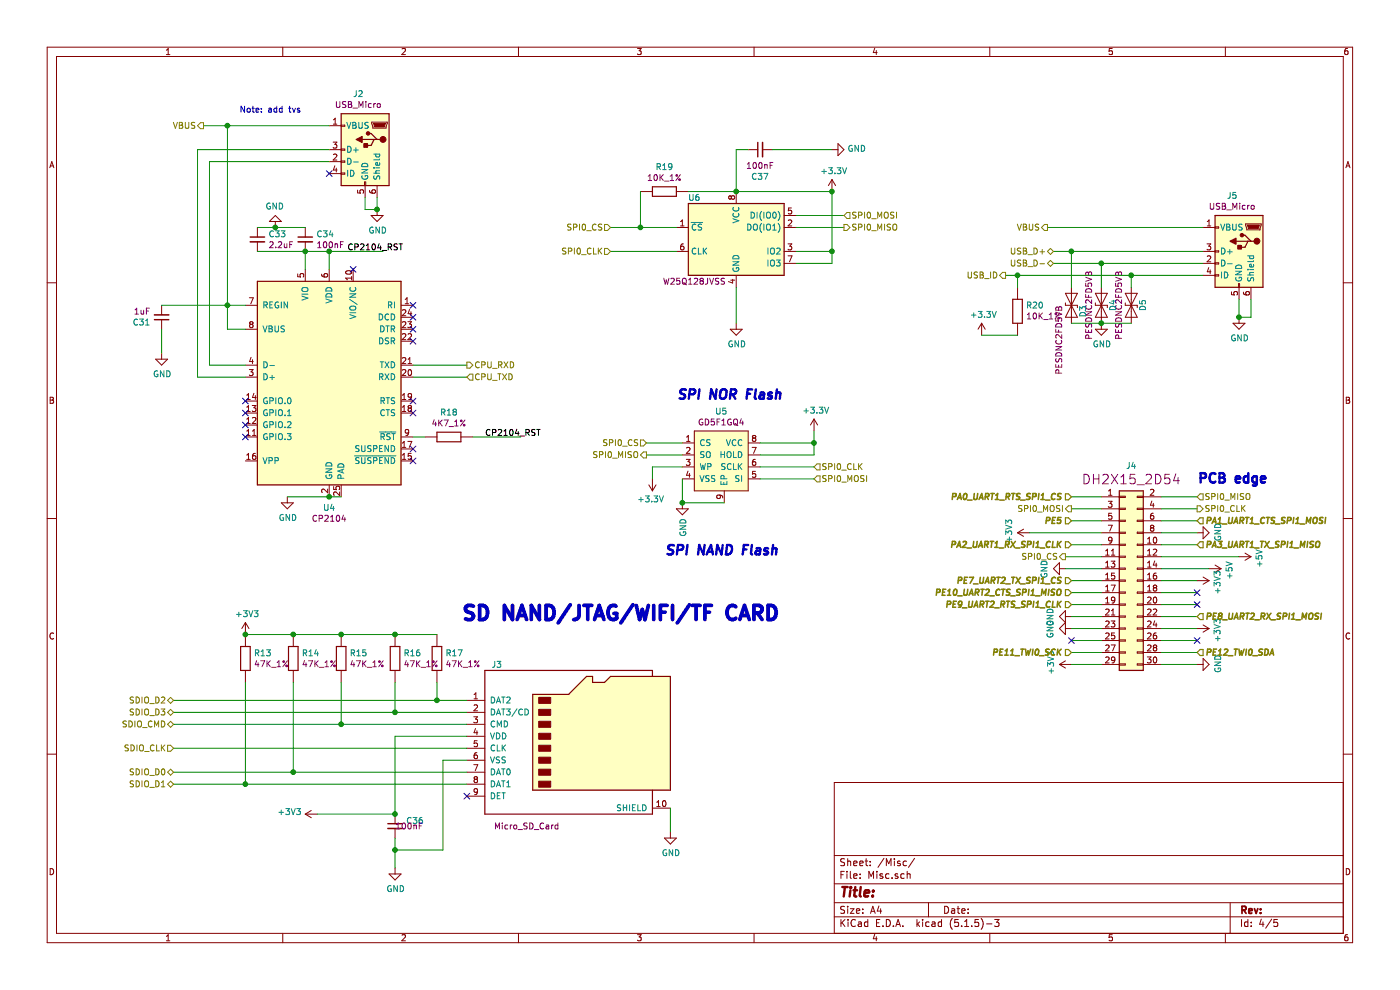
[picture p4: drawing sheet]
EESchema Schematic File Version 4
EELAYER 30 0
EELAYER END
$Descr A4 11693 8268
encoding utf-8
Sheet 4 5
Title ""
Date ""
Rev ""
Comp ""
Comment1 ""
Comment2 ""
Comment3 ""
Comment4 ""
$EndDescr
$Comp
L 0WJQ:10.0002_USB_Micro J2
U 1 1
P 3050 1250
F 0 "J2" H 3107 1717 50  0000 C CNN
F 1 "10.0002_USB_Micro" H 2850 1600 50  0001 L CNN
F 2 "0WJQ:MicroUSB_5S_B_A01SB141B1-067" H 3200 1200 50  0001 C CNN
F 3 " ~" H 3200 1200 50  0001 C CNN
F 4 "连接器" H 3050 1250 50  0001 C CNN "分类"
F 5 "micro usb母座， 精拓金，四脚全插牛角型短针" H 3050 1250 50  0001 C CNN "规格"
F 6 "USB_Micro" H 3107 1626 50  0000 C CNN "参数"
F 7 "10.0002" H 3050 1250 50  0001 C CNN "编码"
	1    3050 1250
	-1   0    0    -1  
$EndComp
Text HLabel 1700 1050 0    50   Output ~ 0
VBUS
Wire Wire Line
	1700 1050 1900 1050
$Comp
L 0WJQ:09.0001_CP2104 U4
U 1 1
P 2750 3150
F 0 "U4" H 2750 2061 50  0000 C CNN
F 1 "09.0001_CP2104" H 2450 4000 50  0001 R CNN
F 2 "Package_DFN_QFN:QFN-24-1EP_4x4mm_P0.5mm_EP2.6x2.6mm" H 2900 2200 50  0001 L CNN
F 3 "https://www.silabs.com/documents/public/data-sheets/cp2104.pdf" H 2200 4400 50  0001 C CNN
F 4 "IC" H 2750 3150 50  0001 C CNN "分类"
F 5 "CP2014 USB转串口芯片" H 2750 3150 50  0001 C CNN "规格"
F 6 "CP2104" H 2750 1970 50  0000 C CNN "参数"
F 7 "09.0001" H 2750 3150 50  0001 C CNN "编码"
	1    2750 3150
	1    0    0    -1  
$EndComp
Wire Wire Line
	2750 1350 1750 1350
Wire Wire Line
	1750 1350 1750 3050
Wire Wire Line
	1750 3050 2050 3050
Wire Wire Line
	2750 1250 1650 1250
Wire Wire Line
	1650 1250 1650 3150
Wire Wire Line
	1650 3150 2050 3150
Wire Wire Line
	2050 2750 1900 2750
Wire Wire Line
	1900 2750 1900 2550
Connection ~ 1900 1050
Wire Wire Line
	1900 1050 2750 1050
Wire Wire Line
	2050 2550 1900 2550
Connection ~ 1900 2550
Wire Wire Line
	1900 2550 1900 1050
$Comp
L 0WJQ:03.0011_C0603_1uF C31
U 1 1
P 1350 2650
F 0 "C31" H 1442 2696 50  0000 L CNN
F 1 "03.0011_C0603_1uF" H 1360 2570 50  0001 L CNN
F 2 "Capacitor_SMD:C_0603_1608Metric" H 750 2600 50  0001 C CNN
F 3 "~" H 1350 2650 50  0001 C CNN
F 4 "贴片瓷片电容" H 1350 2650 50  0001 C CNN "分类"
F 5 "03.0011" H 1350 2650 50  0001 C CNN "编码"
F 6 "1uF,16V,K,0603,,X7R" H 1350 2650 50  0001 C CNN "规格"
F 7 "1uF" H 1442 2605 50  0000 L CNN "参数"
	1    1350 2650
	-1   0    0    1   
$EndComp
Wire Wire Line
	1900 2550 1350 2550
$Comp
L power:GND #PWR042
U 1 1
P 1350 2950
F 0 "#PWR042" H 1350 2700 50  0001 C CNN
F 1 "GND" H 1355 2777 50  0000 C CNN
F 2 "" H 1350 2950 50  0001 C CNN
F 3 "" H 1350 2950 50  0001 C CNN
	1    1350 2950
	1    0    0    -1  
$EndComp
Wire Wire Line
	1350 2950 1350 2750
Wire Wire Line
	2550 2250 2550 2100
Wire Wire Line
	2550 2100 2750 2100
Wire Wire Line
	2750 2100 2750 2250
$Comp
L 0WJQ:03.0009_C0402_100nF C34
U 1 1
P 2550 2000
F 0 "C34" H 2642 2046 50  0000 L CNN
F 1 "03.0009_C0402_100nF" H 2560 1920 50  0001 L CNN
F 2 "Capacitor_SMD:C_0402_1005Metric" H 1950 1950 50  0001 C CNN
F 3 "~" H 2550 2000 50  0001 C CNN
F 4 "贴片瓷片电容" H 2550 2000 50  0001 C CNN "分类"
F 5 "03.0009" H 2550 2000 50  0001 C CNN "编码"
F 6 "100nF,16V,K,0402,X7R" H 2550 2000 50  0001 C CNN "规格"
F 7 "100nF" H 2642 1955 50  0000 L CNN "参数"
	1    2550 2000
	1    0    0    -1  
$EndComp
$Comp
L 0WJQ:03.0012_C0603_2.2uF C33
U 1 1
P 2150 2000
F 0 "C33" H 2242 2046 50  0000 L CNN
F 1 "03.0012_C0603_2.2uF" H 2160 1920 50  0001 L CNN
F 2 "Capacitor_SMD:C_0603_1608Metric" H 1550 1950 50  0001 C CNN
F 3 "~" H 2150 2000 50  0001 C CNN
F 4 "贴片瓷片电容" H 2150 2000 50  0001 C CNN "分类"
F 5 "03.0012" H 2150 2000 50  0001 C CNN "编码"
F 6 "2.2uF,16V,K,X5R" H 2150 2000 50  0001 C CNN "规格"
F 7 "2.2uF" H 2242 1955 50  0000 L CNN "参数"
	1    2150 2000
	1    0    0    -1  
$EndComp
Connection ~ 2550 2100
Wire Wire Line
	2550 2100 2150 2100
Wire Wire Line
	2550 1900 2300 1900
$Comp
L power:GND #PWR045
U 1 1
P 2300 1900
F 0 "#PWR045" H 2300 1650 50  0001 C CNN
F 1 "GND" H 2305 1727 50  0000 C CNN
F 2 "" H 2300 1900 50  0001 C CNN
F 3 "" H 2300 1900 50  0001 C CNN
	1    2300 1900
	-1   0    0    1   
$EndComp
Connection ~ 2300 1900
Wire Wire Line
	2300 1900 2150 1900
$Comp
L 0WJQ:02.0005_R0402_4K7_1% R18
U 1 1
P 3750 3650
F 0 "R18" H 3750 3857 50  0000 C CNN
F 1 "02.0005_R0402_4K7_1%" H 3600 3840 50  0001 L BNN
F 2 "Resistor_SMD:R_0402_1005Metric" H 3550 3410 50  0001 L BNN
F 3 "" H 3550 3510 50  0001 L BNN
F 4 "贴片电阻" H 3750 3650 50  0001 C CNN "分类"
F 5 "02.0005" H 3550 3010 50  0001 L BNN "编码"
F 6 "贴片电阻, 4K7±1%, 0402" H 3700 3740 50  0001 L BNN "规格"
F 7 "4K7_1%" H 3750 3766 50  0000 C CNN "参数"
	1    3750 3650
	1    0    0    -1  
$EndComp
Wire Wire Line
	3450 3650 3550 3650
Wire Wire Line
	3950 3650 4350 3650
Text Label 4050 3650 0    50   ~ 0
CP2104_RST
Text Label 2900 2100 0    50   ~ 0
CP2104_RST
$Comp
L power:GND #PWR043
U 1 1
P 2400 4150
F 0 "#PWR043" H 2400 3900 50  0001 C CNN
F 1 "GND" H 2405 3977 50  0000 C CNN
F 2 "" H 2400 4150 50  0001 C CNN
F 3 "" H 2400 4150 50  0001 C CNN
	1    2400 4150
	1    0    0    -1  
$EndComp
Wire Wire Line
	2850 4150 2750 4150
Connection ~ 2750 4150
Wire Wire Line
	2750 4150 2400 4150
NoConn ~ 2950 2250
NoConn ~ 2050 3650
NoConn ~ 2050 3550
NoConn ~ 2050 3450
NoConn ~ 2050 3350
NoConn ~ 3450 2550
NoConn ~ 3450 2650
NoConn ~ 3450 2750
NoConn ~ 3450 2850
NoConn ~ 3450 3350
NoConn ~ 3450 3450
Text HLabel 3900 3050 2    50   Output ~ 0
CPU_RXD
Text HLabel 3900 3150 2    50   Input ~ 0
CPU_TXD
$Comp
L power:GND #PWR047
U 1 1
P 3150 1750
F 0 "#PWR047" H 3150 1500 50  0001 C CNN
F 1 "GND" H 3155 1577 50  0000 C CNN
F 2 "" H 3150 1750 50  0001 C CNN
F 3 "" H 3150 1750 50  0001 C CNN
	1    3150 1750
	1    0    0    -1  
$EndComp
Wire Wire Line
	3050 1650 3050 1750
Wire Wire Line
	3050 1750 3150 1750
Wire Wire Line
	3150 1650 3150 1750
Connection ~ 3150 1750
NoConn ~ 2750 1450
NoConn ~ 3450 3750
NoConn ~ 3450 3850
Wire Wire Line
	3450 3050 3900 3050
Wire Wire Line
	3450 3150 3900 3150
Text Notes 2000 950  0    50   ~ 0
Note: add tvs\n
$Comp
L 0WJQ:10.0002_USB_Micro J5
U 1 1
P 10350 2100
F 0 "J5" H 10407 2567 50  0000 C CNN
F 1 "10.0002_USB_Micro" H 10150 2450 50  0001 L CNN
F 2 "0WJQ:MicroUSB_5S_B_A01SB141B1-067" H 10500 2050 50  0001 C CNN
F 3 " ~" H 10500 2050 50  0001 C CNN
F 4 "连接器" H 10350 2100 50  0001 C CNN "分类"
F 5 "micro usb母座， 精拓金，四脚全插牛角型短针" H 10350 2100 50  0001 C CNN "规格"
F 6 "USB_Micro" H 10407 2476 50  0000 C CNN "参数"
F 7 "10.0002" H 10350 2100 50  0001 C CNN "编码"
	1    10350 2100
	-1   0    0    -1  
$EndComp
Text HLabel 8750 1900 0    50   Output ~ 0
VBUS
Text HLabel 8800 2200 0    50   BiDi ~ 0
USB_D-
Text HLabel 8800 2100 0    50   BiDi ~ 0
USB_D+
Wire Wire Line
	10350 2500 10350 2650
Wire Wire Line
	10450 2500 10450 2650
Wire Wire Line
	10450 2650 10350 2650
$Comp
L 0WJQ:10.0001_Micro_SD_Card J3
U 1 1
P 4800 6150
F 0 "J3" H 4150 6750 50  0000 C CNN
F 1 "10.0001_Micro_SD_Card" H 5450 6750 50  0001 R CNN
F 2 "0WJQ:microSD_HRO_TF_01A" H 5950 6450 50  0001 C CNN
F 3 "" H 4800 6150 50  0001 C CNN
F 4 "TF卡座，9PIN, 自弹，带定位脚，韩荣TF-01A" H 4800 6150 50  0001 C CNN "规格"
F 5 "Micro_SD_Card" H 4400 5400 50  0000 C CNN "参数"
F 6 "接插件" H 4800 6150 50  0001 C CNN "分类"
F 7 "10.0001" H 4800 6150 50  0001 C CNN "编码"
	1    4800 6150
	1    0    0    -1  
$EndComp
$Comp
L 0WJQ:02.0014_R0402_47K_1% R17
U 1 1
P 3650 5500
F 0 "R17" V 3604 5570 50  0000 L CNN
F 1 "02.0014_R0402_47K_1%" H 3500 5690 50  0001 L BNN
F 2 "Resistor_SMD:R_0402_1005Metric" H 3450 5260 50  0001 L BNN
F 3 "" H 3450 5360 50  0001 L BNN
F 4 "贴片电阻" H 3650 5500 50  0001 C CNN "分类"
F 5 "02.0014" H 3450 4860 50  0001 L BNN "编码"
F 6 "贴片电阻, 47K±1%, 0402" H 3600 5590 50  0001 L BNN "规格"
F 7 "47K_1%" V 3695 5570 50  0000 L CNN "参数"
	1    3650 5500
	0    1    1    0   
$EndComp
$Comp
L 0WJQ:02.0014_R0402_47K_1% R15
U 1 1
P 2850 5500
F 0 "R15" V 2804 5570 50  0000 L CNN
F 1 "02.0014_R0402_47K_1%" H 2700 5690 50  0001 L BNN
F 2 "Resistor_SMD:R_0402_1005Metric" H 2650 5260 50  0001 L BNN
F 3 "" H 2650 5360 50  0001 L BNN
F 4 "贴片电阻" H 2850 5500 50  0001 C CNN "分类"
F 5 "02.0014" H 2650 4860 50  0001 L BNN "编码"
F 6 "贴片电阻, 47K±1%, 0402" H 2800 5590 50  0001 L BNN "规格"
F 7 "47K_1%" V 2895 5570 50  0000 L CNN "参数"
	1    2850 5500
	0    1    1    0   
$EndComp
$Comp
L 0WJQ:02.0014_R0402_47K_1% R14
U 1 1
P 2450 5500
F 0 "R14" V 2404 5570 50  0000 L CNN
F 1 "02.0014_R0402_47K_1%" H 2300 5690 50  0001 L BNN
F 2 "Resistor_SMD:R_0402_1005Metric" H 2250 5260 50  0001 L BNN
F 3 "" H 2250 5360 50  0001 L BNN
F 4 "贴片电阻" H 2450 5500 50  0001 C CNN "分类"
F 5 "02.0014" H 2250 4860 50  0001 L BNN "编码"
F 6 "贴片电阻, 47K±1%, 0402" H 2400 5590 50  0001 L BNN "规格"
F 7 "47K_1%" V 2495 5570 50  0000 L CNN "参数"
	1    2450 5500
	0    1    1    0   
$EndComp
$Comp
L 0WJQ:02.0014_R0402_47K_1% R13
U 1 1
P 2050 5500
F 0 "R13" V 2004 5570 50  0000 L CNN
F 1 "02.0014_R0402_47K_1%" H 1900 5690 50  0001 L BNN
F 2 "Resistor_SMD:R_0402_1005Metric" H 1850 5260 50  0001 L BNN
F 3 "" H 1850 5360 50  0001 L BNN
F 4 "贴片电阻" H 2050 5500 50  0001 C CNN "分类"
F 5 "02.0014" H 1850 4860 50  0001 L BNN "编码"
F 6 "贴片电阻, 47K±1%, 0402" H 2000 5590 50  0001 L BNN "规格"
F 7 "47K_1%" V 2095 5570 50  0000 L CNN "参数"
	1    2050 5500
	0    1    1    0   
$EndComp
Wire Wire Line
	3900 5850 3650 5850
Wire Wire Line
	3650 5700 3650 5850
Connection ~ 3650 5850
Wire Wire Line
	3650 5850 1450 5850
Wire Wire Line
	3900 6050 2850 6050
Wire Wire Line
	3900 6250 1450 6250
Wire Wire Line
	3900 6450 2450 6450
Wire Wire Line
	2850 5700 2850 6050
Connection ~ 2850 6050
Wire Wire Line
	2850 6050 1450 6050
Wire Wire Line
	2450 5700 2450 6450
Connection ~ 2450 6450
Wire Wire Line
	2450 6450 1450 6450
Wire Wire Line
	2050 5700 2050 6550
Wire Wire Line
	1450 6550 2050 6550
Connection ~ 2050 6550
Wire Wire Line
	2050 6550 3900 6550
$Comp
L 0WJQ:03.0009_C0402_100nF C36
U 1 1
P 3300 6900
F 0 "C36" H 3392 6946 50  0000 L CNN
F 1 "03.0009_C0402_100nF" H 3310 6820 50  0001 L CNN
F 2 "Capacitor_SMD:C_0402_1005Metric" H 2700 6850 50  0001 C CNN
F 3 "~" H 3300 6900 50  0001 C CNN
F 4 "贴片瓷片电容" H 3300 6900 50  0001 C CNN "分类"
F 5 "03.0009" H 3300 6900 50  0001 C CNN "编码"
F 6 "100nF,16V,K,0402,X7R" H 3300 6900 50  0001 C CNN "规格"
F 7 "100nF" H 3300 6900 50  0000 L CNN "参数"
	1    3300 6900
	1    0    0    -1  
$EndComp
Wire Wire Line
	3300 6800 3300 6150
Wire Wire Line
	3300 6150 3900 6150
Connection ~ 3300 6800
Wire Wire Line
	3900 6350 3700 6350
Wire Wire Line
	3700 6350 3700 7100
Wire Wire Line
	3700 7100 3300 7100
Wire Wire Line
	3300 7000 3300 7100
Connection ~ 3300 7100
$Comp
L power:GND #PWR048
U 1 1
P 3300 7250
F 0 "#PWR048" H 3300 7000 50  0001 C CNN
F 1 "GND" H 3305 7077 50  0000 C CNN
F 2 "" H 3300 7250 50  0001 C CNN
F 3 "" H 3300 7250 50  0001 C CNN
	1    3300 7250
	1    0    0    -1  
$EndComp
$Comp
L power:GND #PWR050
U 1 1
P 5600 6950
F 0 "#PWR050" H 5600 6700 50  0001 C CNN
F 1 "GND" H 5605 6777 50  0000 C CNN
F 2 "" H 5600 6950 50  0001 C CNN
F 3 "" H 5600 6950 50  0001 C CNN
	1    5600 6950
	1    0    0    -1  
$EndComp
Wire Wire Line
	5600 6750 5600 6950
Wire Wire Line
	3300 7100 3300 7250
Connection ~ 2050 5300
Wire Wire Line
	2050 5300 2450 5300
Connection ~ 2450 5300
Wire Wire Line
	2450 5300 2850 5300
$Comp
L power:+3V3 #PWR044
U 1 1
P 2050 5300
F 0 "#PWR044" H 2050 5150 50  0001 C CNN
F 1 "+3V3" H 2065 5473 50  0000 C CNN
F 2 "" H 2050 5300 50  0001 C CNN
F 3 "" H 2050 5300 50  0001 C CNN
	1    2050 5300
	1    0    0    -1  
$EndComp
$Comp
L power:+3V3 #PWR046
U 1 1
P 2650 6800
F 0 "#PWR046" H 2650 6650 50  0001 C CNN
F 1 "+3V3" V 2665 6928 50  0000 L CNN
F 2 "" H 2650 6800 50  0001 C CNN
F 3 "" H 2650 6800 50  0001 C CNN
	1    2650 6800
	0    -1   -1   0   
$EndComp
Text HLabel 1450 6250 0    50   Input ~ 0
SDIO_CLK
Text HLabel 1450 5850 0    50   BiDi ~ 0
SDIO_D2
Text HLabel 1450 5950 0    50   BiDi ~ 0
SDIO_D3
Text HLabel 1450 6050 0    50   BiDi ~ 0
SDIO_CMD
Text HLabel 1450 6450 0    50   BiDi ~ 0
SDIO_D0
Text HLabel 1450 6550 0    50   BiDi ~ 0
SDIO_D1
$Comp
L 0WJQ:07.0002_D_TVS_PESDNC2FD5VB D3
U 1 1
P 8950 2550
F 0 "D3" H 8950 2650 50  0000 L CNN
F 1 "07.0002_D_TVS_PESDNC2FD5VB" H 9000 2350 50  0001 C CNN
F 2 "0WJQ:DFN1006-2L" H 8950 2550 50  0001 C CNN
F 3 "~" H 8950 2550 50  0001 C CNN
F 4 "ESD防护芯片, PESDNC2FD5VB，2P" H 9000 2450 50  0001 C CNN "规格"
F 5 "PESDNC2FD5VB" H 8950 2450 50  0000 L CNN "参数"
F 6 "二极管" H 8950 2550 50  0001 C CNN "分类"
F 7 "07.0002" H 8950 2550 50  0001 C CNN "编码"
	1    8950 2550
	0    1    1    0   
$EndComp
$Comp
L 0WJQ:07.0002_D_TVS_PESDNC2FD5VB D4
U 1 1
P 9200 2550
F 0 "D4" H 9200 2650 50  0000 C CNN
F 1 "07.0002_D_TVS_PESDNC2FD5VB" H 9250 2350 50  0001 C CNN
F 2 "0WJQ:DFN1006-2L" H 9200 2550 50  0001 C CNN
F 3 "~" H 9200 2550 50  0001 C CNN
F 4 "ESD防护芯片, PESDNC2FD5VB，2P" H 9250 2450 50  0001 C CNN "规格"
F 5 "PESDNC2FD5VB" H 9200 2450 50  0000 C CNN "参数"
F 6 "二极管" H 9200 2550 50  0001 C CNN "分类"
F 7 "07.0002" H 9200 2550 50  0001 C CNN "编码"
	1    9200 2550
	0    1    1    0   
$EndComp
Wire Wire Line
	8800 2100 8950 2100
Wire Wire Line
	8800 2200 9200 2200
Wire Wire Line
	8950 2400 8950 2100
Connection ~ 8950 2100
Wire Wire Line
	8950 2100 10050 2100
Wire Wire Line
	9200 2200 9200 2400
Wire Wire Line
	8950 2700 9200 2700
$Comp
L power:GND #PWR070
U 1 1
P 10350 2650
F 0 "#PWR070" H 10350 2400 50  0001 C CNN
F 1 "GND" H 10355 2477 50  0000 C CNN
F 2 "" H 10350 2650 50  0001 C CNN
F 3 "" H 10350 2650 50  0001 C CNN
	1    10350 2650
	1    0    0    -1  
$EndComp
Connection ~ 10350 2650
$Comp
L power:GND #PWR063
U 1 1
P 9200 2700
F 0 "#PWR063" H 9200 2450 50  0001 C CNN
F 1 "GND" H 9205 2527 50  0000 C CNN
F 2 "" H 9200 2700 50  0001 C CNN
F 3 "" H 9200 2700 50  0001 C CNN
	1    9200 2700
	1    0    0    -1  
$EndComp
Connection ~ 9200 2700
Wire Wire Line
	10050 2300 9450 2300
Text HLabel 8400 2300 0    50   Output ~ 0
USB_ID
Connection ~ 9200 2200
Wire Wire Line
	9200 2200 10050 2200
$Comp
L 0WJQ:07.0002_D_TVS_PESDNC2FD5VB D5
U 1 1
P 9450 2550
F 0 "D5" H 9450 2650 50  0000 C CNN
F 1 "07.0002_D_TVS_PESDNC2FD5VB" H 9500 2350 50  0001 C CNN
F 2 "0WJQ:DFN1006-2L" H 9450 2550 50  0001 C CNN
F 3 "~" H 9450 2550 50  0001 C CNN
F 4 "ESD防护芯片, PESDNC2FD5VB，2P" H 9500 2450 50  0001 C CNN "规格"
F 5 "PESDNC2FD5VB" H 9450 2450 50  0000 C CNN "参数"
F 6 "二极管" H 9450 2550 50  0001 C CNN "分类"
F 7 "07.0002" H 9450 2550 50  0001 C CNN "编码"
	1    9450 2550
	0    1    1    0   
$EndComp
Wire Wire Line
	9200 2700 9450 2700
Wire Wire Line
	9450 2400 9450 2300
Connection ~ 9450 2300
$Comp
L 0WJQ:02.0008_R0402_10K_1% R20
U 1 1
P 8500 2600
F 0 "R20" V 8546 2530 50  0000 R CNN
F 1 "02.0008_R0402_10K_1%" H 8350 2790 50  0001 L BNN
F 2 "Resistor_SMD:R_0402_1005Metric" H 8300 2360 50  0001 L BNN
F 3 "" H 8300 2460 50  0001 L BNN
F 4 "贴片电阻" H 8500 2600 50  0001 C CNN "分类"
F 5 "02.0008" H 8300 1960 50  0001 L BNN "编码"
F 6 "贴片电阻, 10K±1%, 0402" H 8450 2690 50  0001 L BNN "规格"
F 7 "10K_1%" V 8455 2530 50  0000 R CNN "参数"
	1    8500 2600
	0    -1   -1   0   
$EndComp
Wire Wire Line
	8400 2300 8500 2300
Wire Wire Line
	8500 2400 8500 2300
Connection ~ 8500 2300
Wire Wire Line
	8500 2300 9450 2300
$Comp
L power:+3.3V #PWR056
U 1 1
P 8200 2800
F 0 "#PWR056" H 8200 2650 50  0001 C CNN
F 1 "+3.3V" H 8215 2973 50  0000 C CNN
F 2 "" H 8200 2800 50  0001 C CNN
F 3 "" H 8200 2800 50  0001 C CNN
	1    8200 2800
	1    0    0    -1  
$EndComp
Wire Wire Line
	8200 2800 8500 2800
$Comp
L 0WJQ:09.0302_W25Q128JVS U6
U 1 1
P 6150 2000
F 0 "U6" H 5800 2350 50  0000 C CNN
F 1 "09.0302_W25Q128JVS" H 6450 2350 50  0001 C CNN
F 2 "Package_SO:SOIC-8_5.23x5.23mm_P1.27mm" H 6150 2000 50  0001 C CNN
F 3 "http://www.winbond.com/resource-files/w25q128jv_dtr%20revc%2003272018%20plus.pdf" H 6150 2000 50  0001 C CNN
F 4 "IC" H 6150 2000 50  0001 C CNN "分类"
F 5 "09.0302" H 6150 2000 50  0001 C CNN "编码"
F 6 "16Mb Serial Flash Memory, Standard/Dual/Quad SPI, SOIC-8" H 6150 2000 50  0001 C CNN "规格"
F 7 "W25Q128JVSS" H 5800 1650 50  0000 C CNN "参数"
	1    6150 2000
	1    0    0    -1  
$EndComp
Wire Wire Line
	5650 1900 5350 1900
Wire Wire Line
	5650 2100 5100 2100
Wire Wire Line
	6650 1900 7050 1900
Wire Wire Line
	6650 1800 7050 1800
Wire Wire Line
	6650 2100 6950 2100
Wire Wire Line
	6650 2200 6950 2200
Wire Wire Line
	6950 2200 6950 2100
Wire Wire Line
	6950 2100 6950 1600
Wire Wire Line
	6150 1600 6950 1600
Connection ~ 6950 2100
$Comp
L power:+3.3V #PWR055
U 1 1
P 6950 1600
F 0 "#PWR055" H 6950 1450 50  0001 C CNN
F 1 "+3.3V" H 6965 1773 50  0000 C CNN
F 2 "" H 6950 1600 50  0001 C CNN
F 3 "" H 6950 1600 50  0001 C CNN
	1    6950 1600
	1    0    0    -1  
$EndComp
Connection ~ 6950 1600
$Comp
L 0WJQ:02.0008_R0402_10K_1% R19
U 1 1
P 5550 1600
F 0 "R19" H 5550 1807 50  0000 C CNN
F 1 "02.0008_R0402_10K_1%" H 5400 1790 50  0001 L BNN
F 2 "Resistor_SMD:R_0402_1005Metric" H 5350 1360 50  0001 L BNN
F 3 "" H 5350 1460 50  0001 L BNN
F 4 "贴片电阻" H 5550 1600 50  0001 C CNN "分类"
F 5 "02.0008" H 5350 960 50  0001 L BNN "编码"
F 6 "贴片电阻, 10K±1%, 0402" H 5500 1690 50  0001 L BNN "规格"
F 7 "10K_1%" H 5550 1716 50  0000 C CNN "参数"
	1    5550 1600
	1    0    0    -1  
$EndComp
Wire Wire Line
	5350 1600 5350 1900
Connection ~ 5350 1900
Wire Wire Line
	5350 1900 5100 1900
Wire Wire Line
	5750 1600 6150 1600
Connection ~ 6150 1600
Wire Wire Line
	1450 5950 3300 5950
$Comp
L 0WJQ:02.0014_R0402_47K_1% R16
U 1 1
P 3300 5500
F 0 "R16" V 3254 5570 50  0000 L CNN
F 1 "02.0014_R0402_47K_1%" H 3150 5690 50  0001 L BNN
F 2 "Resistor_SMD:R_0402_1005Metric" H 3100 5260 50  0001 L BNN
F 3 "" H 3100 5360 50  0001 L BNN
F 4 "贴片电阻" H 3300 5500 50  0001 C CNN "分类"
F 5 "02.0014" H 3100 4860 50  0001 L BNN "编码"
F 6 "贴片电阻, 47K±1%, 0402" H 3250 5590 50  0001 L BNN "规格"
F 7 "47K_1%" V 3345 5570 50  0000 L CNN "参数"
	1    3300 5500
	0    1    1    0   
$EndComp
Wire Wire Line
	3300 5700 3300 5950
Connection ~ 3300 5950
Wire Wire Line
	3300 5950 3900 5950
Wire Wire Line
	3300 5300 3650 5300
Text HLabel 5100 1900 0    50   Input ~ 0
SPI0_CS
Text HLabel 5100 2100 0    50   Input ~ 0
SPI0_CLK
Text HLabel 7050 1900 2    50   Output ~ 0
SPI0_MISO
Text HLabel 7050 1800 2    50   Input ~ 0
SPI0_MOSI
$Comp
L power:GND #PWR052
U 1 1
P 6150 2700
F 0 "#PWR052" H 6150 2450 50  0001 C CNN
F 1 "GND" H 6155 2527 50  0000 C CNN
F 2 "" H 6150 2700 50  0001 C CNN
F 3 "" H 6150 2700 50  0001 C CNN
	1    6150 2700
	1    0    0    -1  
$EndComp
Wire Wire Line
	6150 2400 6150 2700
$Comp
L 0WJQ:03.0009_C0402_100nF C37
U 1 1
P 6350 1250
F 0 "C37" V 6121 1250 50  0000 C CNN
F 1 "03.0009_C0402_100nF" H 6360 1070 50  0001 L CNN
F 2 "Capacitor_SMD:C_0402_1005Metric" H 6400 1200 50  0001 C CNN
F 3 "~" H 6350 1250 50  0001 C CNN
F 4 "贴片瓷片电容" H 6350 1250 50  0001 C CNN "分类"
F 5 "03.0009" H 6350 1150 50  0001 C CNN "编码"
F 6 "100nF,16V,K,0402,X7R" H 6350 1150 50  0001 C CNN "规格"
F 7 "100nF" V 6212 1250 50  0000 C CNN "参数"
	1    6350 1250
	0    -1   -1   0   
$EndComp
Wire Wire Line
	6150 1600 6150 1250
Wire Wire Line
	6150 1250 6250 1250
Wire Wire Line
	6450 1250 6950 1250
$Comp
L power:GND #PWR054
U 1 1
P 6950 1250
F 0 "#PWR054" H 6950 1000 50  0001 C CNN
F 1 "GND" V 6955 1122 50  0000 R CNN
F 2 "" H 6950 1250 50  0001 C CNN
F 3 "" H 6950 1250 50  0001 C CNN
	1    6950 1250
	0    -1   -1   0   
$EndComp
Text Notes 5650 3350 0    79   Italic 16
SPI NOR Flash
Text Notes 3850 5200 0    118  ~ 24
SD NAND/JTAG/WIFI/TF CARD
Text HLabel 8950 4850 0    50   Input Italic 10
PE7_UART2_TX_SPI1_CS
Text HLabel 10000 5150 2    50   Input Italic 10
PE8_UART2_RX_SPI1_MOSI
Text HLabel 8950 5050 0    50   Input Italic 10
PE9_UART2_RTS_SPI1_CLK
Text HLabel 8950 4950 0    50   Input Italic 10
PE10_UART2_CTS_SPI1_MISO
Text HLabel 8950 4150 0    50   Input Italic 10
PA0_UART1_RTS_SPI1_CS
Text HLabel 10000 4350 2    50   Input Italic 10
PA1_UART1_CTS_SPI1_MOSI
Text HLabel 8950 4550 0    50   Input Italic 10
PA2_UART1_RX_SPI1_CLK
Text HLabel 10000 4550 2    50   Input Italic 10
PA3_UART1_TX_SPI1_MISO
Text HLabel 8950 5450 0    50   Input Italic 10
PE11_TWI0_SCK
Text HLabel 10000 5450 2    50   Input Italic 10
PE12_TWI0_SDA
$Comp
L power:+3V3 #PWR062
U 1 1
P 8950 5550
F 0 "#PWR062" H 8950 5400 50  0001 C CNN
F 1 "+3V3" H 8965 5723 50  0000 C CNN
F 2 "" H 8950 5550 50  0001 C CNN
F 3 "" H 8950 5550 50  0001 C CNN
	1    8950 5550
	0    -1   -1   0   
$EndComp
$Comp
L power:GND #PWR061
U 1 1
P 8950 5250
F 0 "#PWR061" H 8950 5000 50  0001 C CNN
F 1 "GND" H 8955 5077 50  0000 C CNN
F 2 "" H 8950 5250 50  0001 C CNN
F 3 "" H 8950 5250 50  0001 C CNN
	1    8950 5250
	0    1    1    0   
$EndComp
Wire Wire Line
	8950 5250 9200 5250
Wire Wire Line
	8950 5350 9200 5350
Wire Wire Line
	8950 5450 9200 5450
Wire Wire Line
	8950 5550 9200 5550
Wire Wire Line
	9700 5250 10000 5250
Wire Wire Line
	9700 5450 10000 5450
Wire Wire Line
	9700 5550 10000 5550
Wire Wire Line
	10000 5350 9700 5350
$Comp
L power:+3V3 #PWR067
U 1 1
P 10000 5250
F 0 "#PWR067" H 10000 5100 50  0001 C CNN
F 1 "+3V3" H 10015 5423 50  0000 C CNN
F 2 "" H 10000 5250 50  0001 C CNN
F 3 "" H 10000 5250 50  0001 C CNN
	1    10000 5250
	0    1    1    0   
$EndComp
$Comp
L power:GND #PWR068
U 1 1
P 10000 5550
F 0 "#PWR068" H 10000 5300 50  0001 C CNN
F 1 "GND" H 10005 5377 50  0000 C CNN
F 2 "" H 10000 5550 50  0001 C CNN
F 3 "" H 10000 5550 50  0001 C CNN
	1    10000 5550
	0    -1   -1   0   
$EndComp
Wire Wire Line
	8950 4850 9200 4850
Wire Wire Line
	8950 4950 9200 4950
Wire Wire Line
	8950 5050 9200 5050
Wire Wire Line
	8950 5150 9200 5150
Wire Wire Line
	9700 4850 10000 4850
Wire Wire Line
	9700 5050 10000 5050
Wire Wire Line
	9700 5150 10000 5150
Wire Wire Line
	10000 4950 9700 4950
$Comp
L power:GND #PWR060
U 1 1
P 8950 5150
F 0 "#PWR060" H 8950 4900 50  0001 C CNN
F 1 "GND" H 8955 4977 50  0000 C CNN
F 2 "" H 8950 5150 50  0001 C CNN
F 3 "" H 8950 5150 50  0001 C CNN
	1    8950 5150
	0    1    1    0   
$EndComp
$Comp
L power:+3V3 #PWR066
U 1 1
P 10000 4850
F 0 "#PWR066" H 10000 4700 50  0001 C CNN
F 1 "+3V3" H 10015 5023 50  0000 C CNN
F 2 "" H 10000 4850 50  0001 C CNN
F 3 "" H 10000 4850 50  0001 C CNN
	1    10000 4850
	0    1    1    0   
$EndComp
Text HLabel 8950 4350 0    50   Input Italic 10
PE5
Text HLabel 8900 4650 0    50   Output ~ 0
SPI0_CS
Text HLabel 10000 4150 2    50   Input ~ 0
SPI0_MISO
Text HLabel 8950 4250 0    50   Output ~ 0
SPI0_MOSI
Wire Wire Line
	8950 4150 9200 4150
Wire Wire Line
	8950 4250 9200 4250
Wire Wire Line
	8950 4350 9200 4350
Wire Wire Line
	9700 4150 10000 4150
Wire Wire Line
	9700 4350 10000 4350
Wire Wire Line
	9700 4450 10000 4450
Wire Wire Line
	10000 4250 9700 4250
Wire Wire Line
	9200 4550 8950 4550
Wire Wire Line
	9700 4550 10000 4550
$Comp
L power:+3V3 #PWR057
U 1 1
P 8600 4450
F 0 "#PWR057" H 8600 4300 50  0001 C CNN
F 1 "+3V3" H 8615 4623 50  0000 C CNN
F 2 "" H 8600 4450 50  0001 C CNN
F 3 "" H 8600 4450 50  0001 C CNN
	1    8600 4450
	0    -1   -1   0   
$EndComp
$Comp
L power:GND #PWR065
U 1 1
P 10000 4450
F 0 "#PWR065" H 10000 4200 50  0001 C CNN
F 1 "GND" H 10005 4277 50  0000 C CNN
F 2 "" H 10000 4450 50  0001 C CNN
F 3 "" H 10000 4450 50  0001 C CNN
	1    10000 4450
	0    -1   -1   0   
$EndComp
Text HLabel 10000 4250 2    50   Output ~ 0
SPI0_CLK
NoConn ~ 10000 4950
NoConn ~ 10000 5050
Wire Wire Line
	8600 4450 9200 4450
Wire Wire Line
	9200 4650 8900 4650
Wire Wire Line
	9200 4750 8900 4750
$Comp
L power:+5V #PWR?
U 1 1
P 10350 4650
AR Path="/5E3A4AC6/5E9FFD2B" Ref="#PWR?"  Part="1" 
AR Path="/5E3A651C/5E9FFD2B" Ref="#PWR071"  Part="1" 
F 0 "#PWR071" H 10350 4500 50  0001 C CNN
F 1 "+5V" H 10365 4823 50  0000 C CNN
F 2 "" H 10350 4650 50  0001 C CNN
F 3 "" H 10350 4650 50  0001 C CNN
	1    10350 4650
	0    1    1    0   
$EndComp
$Comp
L power:+5V #PWR?
U 1 1
P 10100 4750
AR Path="/5E3A4AC6/5EA05598" Ref="#PWR?"  Part="1" 
AR Path="/5E3A651C/5EA05598" Ref="#PWR069"  Part="1" 
F 0 "#PWR069" H 10100 4600 50  0001 C CNN
F 1 "+5V" H 10115 4923 50  0000 C CNN
F 2 "" H 10100 4750 50  0001 C CNN
F 3 "" H 10100 4750 50  0001 C CNN
	1    10100 4750
	0    1    1    0   
$EndComp
$Comp
L power:GND #PWR059
U 1 1
P 8900 4750
F 0 "#PWR059" H 8900 4500 50  0001 C CNN
F 1 "GND" H 8905 4577 50  0000 C CNN
F 2 "" H 8900 4750 50  0001 C CNN
F 3 "" H 8900 4750 50  0001 C CNN
	1    8900 4750
	0    1    1    0   
$EndComp
Wire Wire Line
	9700 4650 10350 4650
Wire Wire Line
	9700 4750 10100 4750
NoConn ~ 10000 5350
NoConn ~ 8950 5350
Text Notes 10000 4050 0    79   ~ 16
PCB edge
$Comp
L 0WJQ:10.0201_PH2X15_2D54_V J4
U 1 1
P 9400 4850
F 0 "J4" H 9450 5811 50  0000 C CNN
F 1 "10.0201_PH2X15_2D54_V" H 9450 4050 50  0001 C CNN
F 2 "Connector_PinHeader_2.54mm:PinHeader_2x15_P2.54mm_Vertical" H 9400 4850 50  0001 C CNN
F 3 "~" H 9400 4850 50  0001 C CNN
F 4 "排针" H 9400 4850 79  0001 C CNN "分类"
F 5 "10.0201" H 9400 4850 79  0001 C CNN "编码"
F 6 "双排排针，2x15,  2.54, 直插" H 9400 4850 79  0001 C CNN "规格"
F 7 "DH2X15_2D54" H 9450 5698 79  0000 C CNN "参数"
	1    9400 4850
	1    0    0    -1  
$EndComp
$Comp
L 0WJQ:09.0303_GD5F1GQ4 U5
U 1 1
P 5800 3600
F 0 "U5" H 6025 3765 50  0000 C CNN
F 1 "09.0303_GD5F1GQ4" H 5550 3700 50  0001 C CNN
F 2 "0WJQ:WSON-8-1EP_8x6mm_P1.27mm_EP3.4x4.3mm" H 5850 3650 50  0001 C CNN
F 3 "" H 5850 3650 50  0001 C CNN
F 4 "SPI NAND FLASH" H 5800 3600 50  0001 C CNN "分类"
F 5 "09.0303" H 5800 3600 50  0001 C CNN "编码"
F 6 "SPI NAND FLASH, 1Gbit，WSON-8,兆易创新" H 5800 3600 50  0001 C CNN "规格"
F 7 "GD5F1GQ4" H 6025 3674 50  0000 C CNN "参数"
	1    5800 3600
	1    0    0    -1  
$EndComp
Text HLabel 6800 3900 2    50   Input ~ 0
SPI0_CLK
Text HLabel 5400 3700 0    50   Input ~ 0
SPI0_CS
Text HLabel 5400 3800 0    50   Output ~ 0
SPI0_MISO
Text HLabel 6800 4000 2    50   Input ~ 0
SPI0_MOSI
$Comp
L power:+3.3V #PWR053
U 1 1
P 6800 3600
F 0 "#PWR053" H 6800 3450 50  0001 C CNN
F 1 "+3.3V" H 6815 3773 50  0000 C CNN
F 2 "" H 6800 3600 50  0001 C CNN
F 3 "" H 6800 3600 50  0001 C CNN
	1    6800 3600
	1    0    0    -1  
$EndComp
$Comp
L power:GND #PWR051
U 1 1
P 5700 4200
F 0 "#PWR051" H 5700 3950 50  0001 C CNN
F 1 "GND" V 5705 4072 50  0000 R CNN
F 2 "" H 5700 4200 50  0001 C CNN
F 3 "" H 5700 4200 50  0001 C CNN
	1    5700 4200
	1    0    0    -1  
$EndComp
Wire Wire Line
	5400 3700 5700 3700
Wire Wire Line
	5400 3800 5700 3800
Wire Wire Line
	5700 4000 5700 4200
Wire Wire Line
	5700 4200 6050 4200
Connection ~ 5700 4200
Wire Wire Line
	6350 3900 6800 3900
Wire Wire Line
	6350 4000 6800 4000
Wire Wire Line
	6350 3700 6800 3700
Wire Wire Line
	6800 3700 6800 3600
Wire Wire Line
	6350 3800 6800 3800
Wire Wire Line
	6800 3800 6800 3700
Connection ~ 6800 3700
$Comp
L power:+3.3V #PWR049
U 1 1
P 5450 4000
F 0 "#PWR049" H 5450 3850 50  0001 C CNN
F 1 "+3.3V" H 5465 4173 50  0000 C CNN
F 2 "" H 5450 4000 50  0001 C CNN
F 3 "" H 5450 4000 50  0001 C CNN
	1    5450 4000
	-1   0    0    1   
$EndComp
Wire Wire Line
	5700 3900 5450 3900
Wire Wire Line
	5450 3900 5450 4000
Text Notes 5550 4650 0    79   Italic 16
SPI NAND Flash
Wire Wire Line
	2650 6800 3300 6800
Wire Wire Line
	2850 5300 3300 5300
Connection ~ 2850 5300
Connection ~ 3300 5300
Wire Wire Line
	2750 2100 3200 2100
Connection ~ 2750 2100
NoConn ~ 3900 6650
Wire Wire Line
	8750 1900 10050 1900
$EndSCHEMATC
